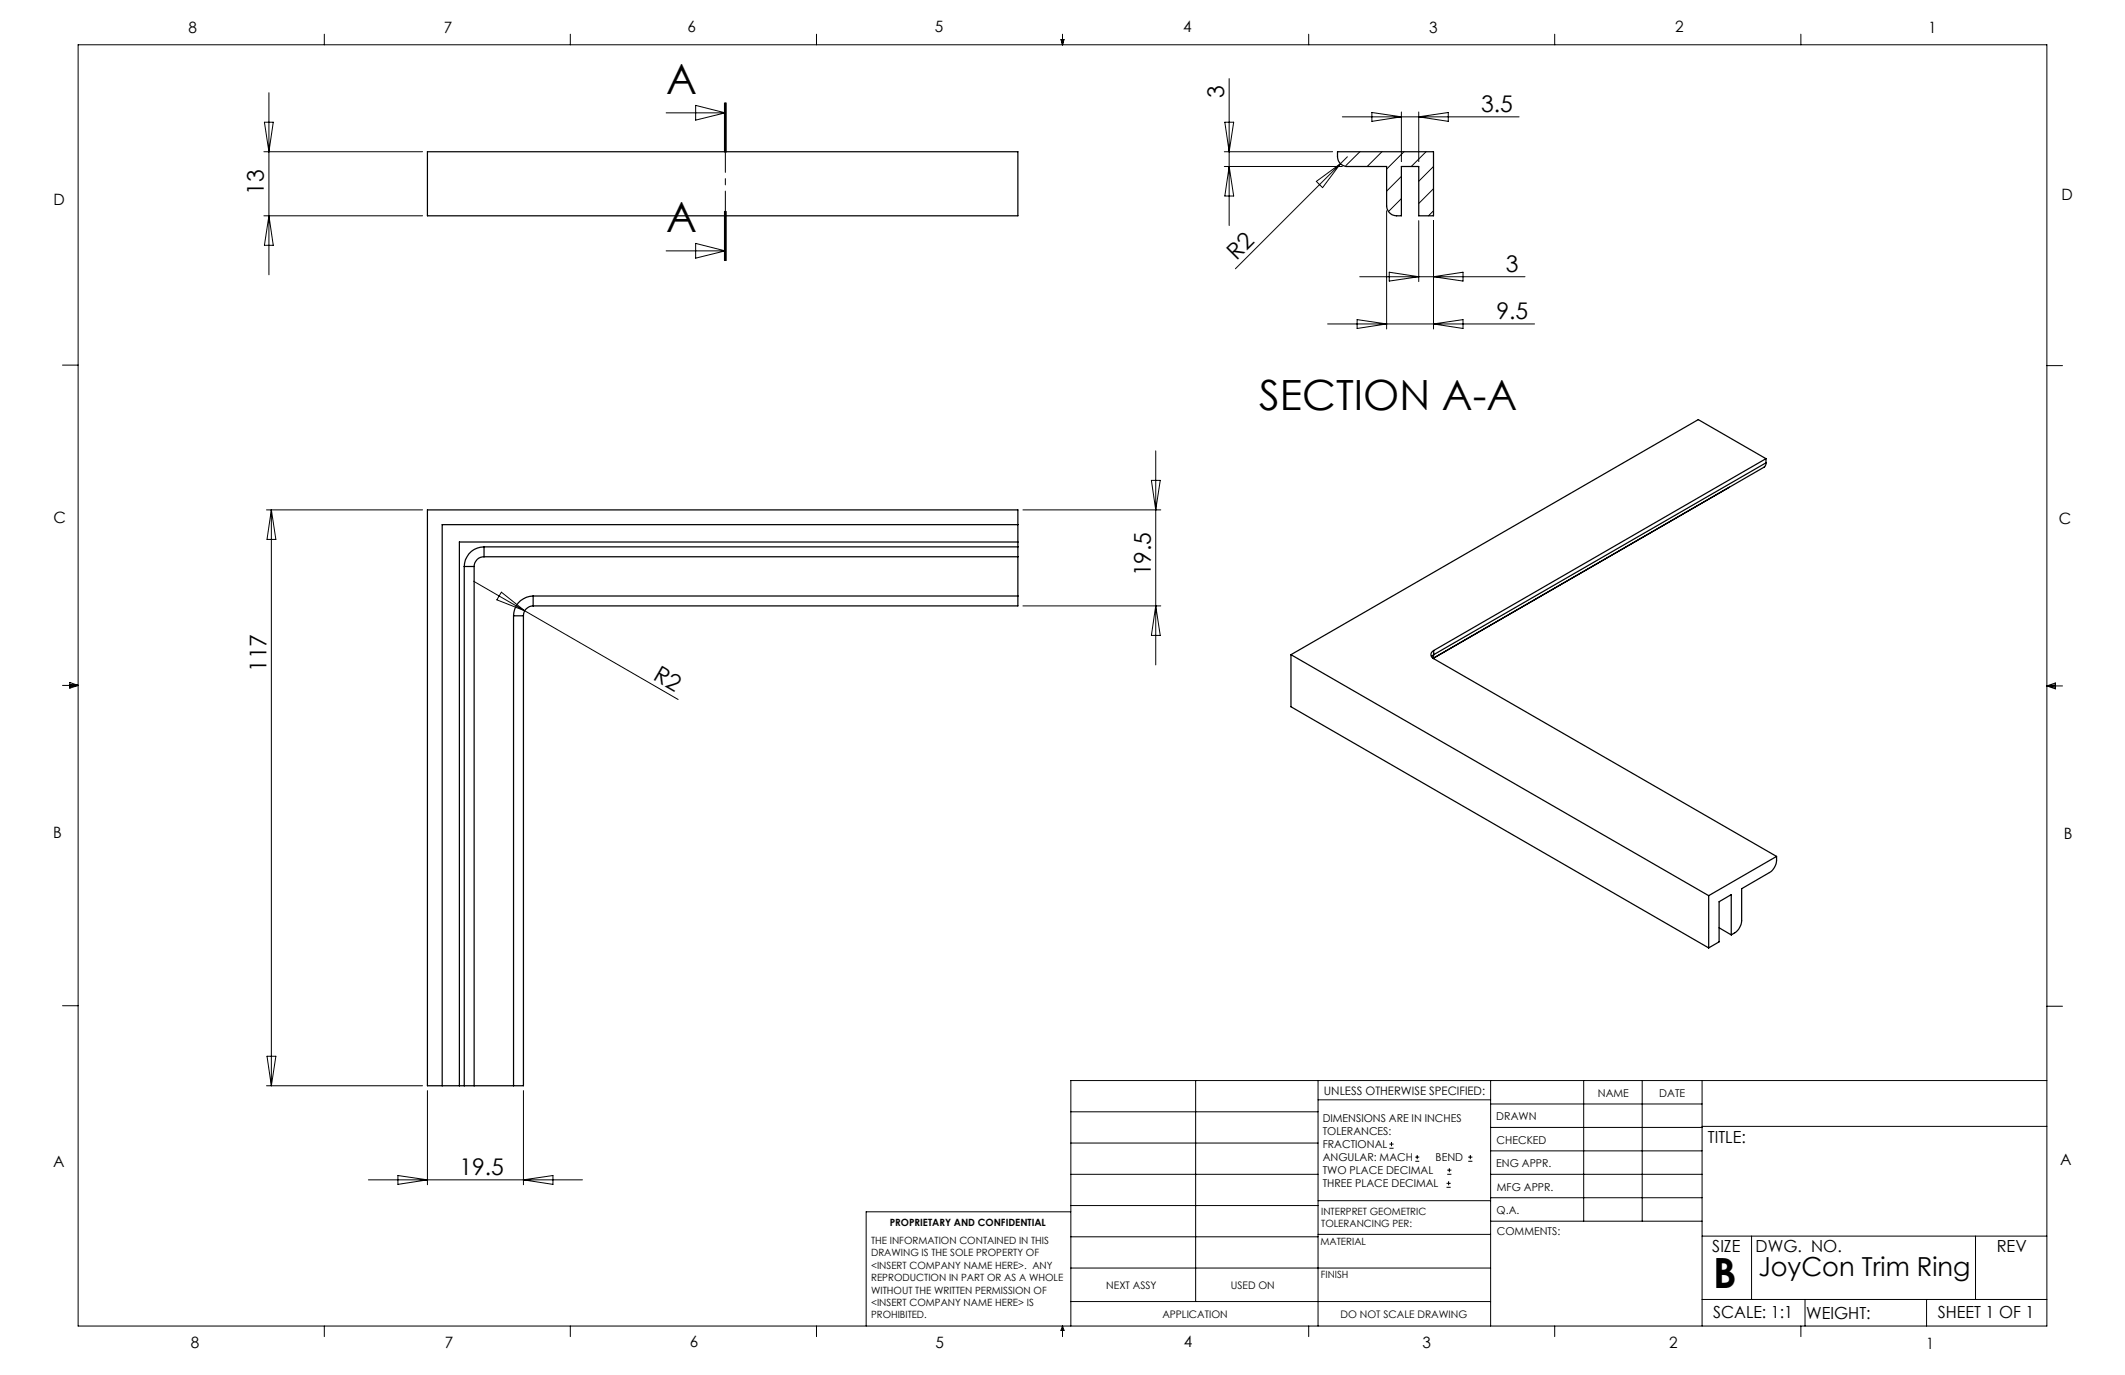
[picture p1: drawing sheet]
<svg xmlns="http://www.w3.org/2000/svg" width="432mm" height="279mm" viewBox="0 0 432 279" stroke-linecap="round" stroke-linejoin="round" font-family="sans-serif">
<g fill="none" stroke="#000" stroke-width=".2">
<path d="M15.9 9.1h400v260.4h-400zM54.6 18.8v37M65.9 6.9v2.2M115.9 6.9v2.2M165.9 6.9v2.2M215.6 8h.6l-.3 1.1zM215.7 8l.2 1.1M215.9 6.9v2.2M216 8l-.1 1.1M249.8 16v29.8M265.9 6.9v2.2M315.9 6.9v2.2"/>
<path d="M365.9 6.9v2.2M53.6 30.8h32.3M53.7 24.8h1.8l-.9 6zM135.4 22.9h12M141.4 21.4l6 1.5-6 1.5zM147.2 20.9v10M147.4 20.9v10M147.6 20.9v10M248.8 30.8h22M248.8 33.8h24M248.9 24.8h1.8l-.9 6zM249.8 33.8l.9 6h-1.8z"/>
<path d="M267.5 36.9l4.9-3.6-3.7 4.8zM271.8 30.8v.1M272.8 23.7h35.9M273.8 31.9l-22.8 22.7M276.3 30.8l-2.8 2.9M278.8 22.9l6 .8-6 1zM280.8 30.8l-3 3M284.8 22.8v10M284.8 35.8l-3 3M285.3 30.8l-3.5 3.6M288.3 22.8v10M288.3 23.7l6-.8v1.8z"/>
<path d="M289.8 30.8l-3 3M291.3 33.8l-3 3M291.3 38.3l-3 3M53.6 43.9h32.3M54.6 43.9l.9 5.9h-1.8zM135.4 51h12M141.4 49.5l6 1.5-6 1.5zM147.2 43v10M147.4 43v10M147.6 43v10zM276.3 56.2h33.6M281.8 42.8v24.1"/>
<path d="M282.3 55.3l6 .9-6 .9zM284.8 40.4l-2.6 2.6M288.3 44.8v12.4M291.3 44.8v22.1M291.3 56.2l6-.9v1.8zM291.3 42.8l-1 1.1M12.7 74.2h3.2M269.8 65.8h42M275.8 64.9l6 .9-6 .9zM291.3 65.8l6-.9v1.8zM415.9 74.3h3.2M234 97.6h1.8l-1 6z"/>
<path d="M234.8 91.6v43.5M54.2 103.6h31.7M55.1 103.6v117M55.1 103.6l1 6h-1.8zM96.2 118.1l41.6 24M207.9 103.6h28M12.7 139.3h3.2M14.2 139.1l1.7 .2M14.2 138.7l1.7 .6-1.7 .5zM15.9 139.3l-1.7 .3M101.9 120.3l4.7 3.8-5.6-2.2zM207.9 123.1h28"/>
<path d="M234.8 123.1l1 6h-1.8zM415.9 139.4h3.2M415.9 139.4l1.8-.6v1.2zM415.9 139.4l1.8 .3M417.7 139.2l-1.8 .2M12.7 204.4h3.2M54.3 214.6h1.8l-1 6zM243 219.6v44.9M267.8 219.6v49.9M302.9 219.6v49.9M321.8 219.6v28.5M333.7 219.6v28.5"/>
<path d="M345.9 219.6v49.9M415.9 204.5h3.2M415.9 219.6h-198.3v49.9M54.2 220.6h31.7M74.9 239.7h43.5M80.9 238.9l6 .8-6 1zM86.9 221.6v19.1M106.4 221.6v19.1M106.4 239.7l6-.8v1.8zM217.6 238.6h50.2M217.6 232.3h50.2M217.6 225.9h50.2"/>
<path d="M267.8 223.5h35.1M282.3 233.3h.9M282.3 232.5h.9M282.8 232.1v.8M287.6 236h.8M287.6 235.1h.8M288 234.7v.8M294.1 238.6h.8M294.1 237.8h.8M294.5 237.4v.8M298.3 236h.9M298.3 235.1h.9"/>
<path d="M298.8 234.7v.8M302.9 238.6h43M302.9 233.9h43M302.9 229.1h43M302.9 224.3h43M345.9 228.9h70M217.6 257.7h85.3M217.6 251.3h50.2M217.6 245h50.2M217.6 246.2h-41.6v23.3M267.8 250.8h35.1M267.8 244h35.1"/>
<path d="M293.9 241.3h.9M293.9 240.5h.9M294.4 240v.8M302.9 248.1h43M302.9 243.4h43M345.9 251.2h70M355.9 251.2v12.9M401.4 251.2v12.9M65.9 269.5v2.1M115.9 269.5v2.1M165.9 269.5v2.1M215.9 269.5v2.1"/>
<path d="M215.9 269.5l.3 .8h-.6zM217.6 264.5h85.3M265.9 269.5v2.1M315.9 269.5v2.1M345.9 264.1h70M365.9 269.5v2.1M366.8 264.1v5.4M391.5 264.1v5.4"/>
</g>
<path d="M147.4 20.9v32.1" fill="none" stroke="#000" stroke-width=".2" stroke-dasharray="6.3 1.3 1.3 1.3" stroke-dashoffset="2.4"/>
<g fill="none" stroke="#000" stroke-width=".25">
<path d="M86.9 30.8h119.9v13.1h-119.9zM271.8 30.8h19.5v13.1h-3v-10.1h-3.5v10.1h-1a2.05 2.05 0 0 1-2-2.1v-8h-8a1.99 1.99 0 0 1-2-1.9zM351.4 99h.1M358.8 94.1l-.1 .5-.2 .3-67.3 38.9M358.8 93.2l-13.7-7.9-82.8 47.7M358.8 93.2l-67.5 39M358.8 93.2v.9M358.8 94.1l-67.5 38.9M94.3 115.1h2M94.3 115.1v105.5M96.3 115.1v105.5M98.4 111.1a4 4 0 0 0-4.1 4"/>
<path d="M98.4 113.1a1.99 1.99 0 0 0-2.1 2M98.4 111.1v2M98.4 111.1h108.4M98.4 113.1h108.4M206.8 111.1v2M206.8 111.1v-7.5h-119.9v117h7.4M206.8 113.1v8M206.8 110.1h-113.5v110.5M206.8 106.6h-116.9v114M104.4 125.1h2M104.4 125.1v95.5M106.4 125.1v95.5h-2"/>
<path d="M108.3 121.1a4 4 0 0 0-3.9 4M108.3 123.1a1.99 1.99 0 0 0-1.9 2M108.3 121.1v2M108.3 121.1h98.5M206.8 121.1v2h-98.5M262.3 133l84.9 49M262.3 133v10.6l84.9 49M291.3 132.2a.89 .89 0 0 0-.5 .8 .89 .89 0 0 0 .5 .8l69.7 40.2M291.3 133l-.4 .4M291.3 133l-.2 .7M291.3 132.2v.8M361 174a3.3 3.3 0 0 1-1.4 3.3l-5.7 3.3v6.5a3.4 3.4 0 0 1-2.1 2.9"/>
<path d="M361 174l-13.8 8M347.2 182v10.6M349.3 188.5l2.5 1.5M351.8 190v-8.2l-2.5 1.4v8.2l-2.1 1.2M94.3 220.6h2M96.3 220.6h8.1"/>
</g>
<g font-size="8.5">
<text x="135.4" y="19">A</text>
<text x="135.4" y="47.1">A</text>
<text x="255.9" y="83.3">SECTION A-A</text>
<text x="348.1" y="261.8">B</text>
</g>
<text font-size="5.3" x="357.3" y="259.3">JoyCon Trim Ring</text>
<g font-size="4.7">
<text x="248.8" y="19.8" transform="rotate(-90 248.8 19.8)">3</text>
<text x="300.9" y="22.7">3.5</text>
<text x="53.6" y="39.6" transform="rotate(-90 53.6 39.6)">13</text>
<text x="251.3" y="53" transform="rotate(-45 251.3 53)">R2</text>
<text x="306" y="55.2">3</text>
<text x="304.1" y="64.8">9.5</text>
<text x="233.9" y="117.1" transform="rotate(-90 233.9 117.1)">19.5</text>
<text x="54.2" y="136.5" transform="rotate(-90 54.2 136.5)">117</text>
<text x="132.5" y="137.9" transform="rotate(30 132.5 137.9)">R2</text>
<text x="93.4" y="238.7">19.5</text>
</g>
<g font-size="3.4">
<text x="347.1" y="232.3">TITLE:</text>
<text x="347.9" y="254.3">SIZE</text>
<text x="356.7" y="254.4">DWG. NO.</text>
<text x="405.7" y="254.5">REV</text>
<text x="348.1" y="267.9">SCALE: 1:1</text>
<text x="367" y="268">WEIGHT:</text>
<text x="393.8" y="267.9">SHEET 1 OF 1</text>
</g>
<g font-size="3.2">
<text x="38.3" y="6.7">8</text>
<text x="90.2" y="6.7">7</text>
<text x="139.7" y="6.5">6</text>
<text x="190" y="6.5">5</text>
<text x="240.4" y="6.5">4</text>
<text x="290.4" y="6.7">3</text>
<text x="340.4" y="6.5">2</text>
<text x="391.9" y="6.7">1</text>
<text x="10.9" y="41.6">D</text>
<text x="418.9" y="40.7">D</text>
<text x="10.9" y="106.3">C</text>
<text x="418.4" y="106.4">C</text>
<text x="10.8" y="170.2">B</text>
<text x="419.4" y="170.6">B</text>
<text x="10.8" y="237.2">A</text>
<text x="418.6" y="236.8">A</text>
<text x="38.8" y="273.8">8</text>
<text x="90.4" y="273.8">7</text>
<text x="140.2" y="273.8">6</text>
<text x="190.1" y="273.9">5</text>
<text x="240.5" y="273.8">4</text>
<text x="289" y="273.9">3</text>
<text x="339.1" y="273.8">2</text>
<text x="391.4" y="274.1">1</text>
</g>
<text font-size="2.4" x="269" y="222.4">UNLESS OTHERWISE SPECIFIED:</text>
<g font-size="2.2">
<text x="268.8" y="228">DIMENSIONS ARE IN INCHES</text>
<text x="304.1" y="227.7">DRAWN</text>
<text x="324.7" y="222.9">NAME</text>
<text x="337.2" y="222.9">DATE</text>
<text x="268.8" y="230.6">TOLERANCES:</text>
<text x="268.8" y="233.3">FRACTIONAL</text>
<text x="304.1" y="232.6">CHECKED</text>
<text x="268.8" y="236">ANGULAR: MACH</text>
<text x="268.8" y="238.6">TWO PLACE DECIMAL</text>
<text x="291.7" y="236">BEND</text>
<text x="304" y="237.2">ENG APPR.</text>
<text x="268.8" y="241.3">THREE PLACE DECIMAL</text>
<text x="304.2" y="241.9">MFG APPR.</text>
<text x="304.1" y="246.7">Q.A.</text>
<text x="304.1" y="250.9">COMMENTS:</text>
</g>
<g font-size="2.1">
<text x="224.8" y="262">NEXT ASSY</text>
<text x="250.1" y="261.9">USED ON</text>
<text x="236.2" y="267.8">APPLICATION</text>
<text x="272.4" y="267.8">DO NOT SCALE DRAWING</text>
</g>
<g font-size="2">
<text x="180.8" y="249.2">PROPRIETARY AND CONFIDENTIAL</text>
<text x="268.5" y="246.8">INTERPRET GEOMETRIC</text>
<text x="268.5" y="249.4">TOLERANCING PER:</text>
<text x="177" y="252.8">THE INFORMATION CONTAINED IN THIS</text>
<text x="177" y="255.3">DRAWING IS THE SOLE PROPERTY OF</text>
<text x="177" y="257.8">&lt;INSERT COMPANY NAME HERE&gt;. ANY</text>
<text x="268.3" y="252.9">MATERIAL</text>
<text x="177" y="260.3">REPRODUCTION IN PART OR AS A WHOLE</text>
<text x="177" y="262.9">WITHOUT THE WRITTEN PERMISSION OF</text>
<text x="268.4" y="259.7">FINISH</text>
<text x="177" y="265.4">&lt;INSERT COMPANY NAME HERE&gt; IS</text>
<text x="177" y="267.9">PROHIBITED.</text>
</g>
</svg>
